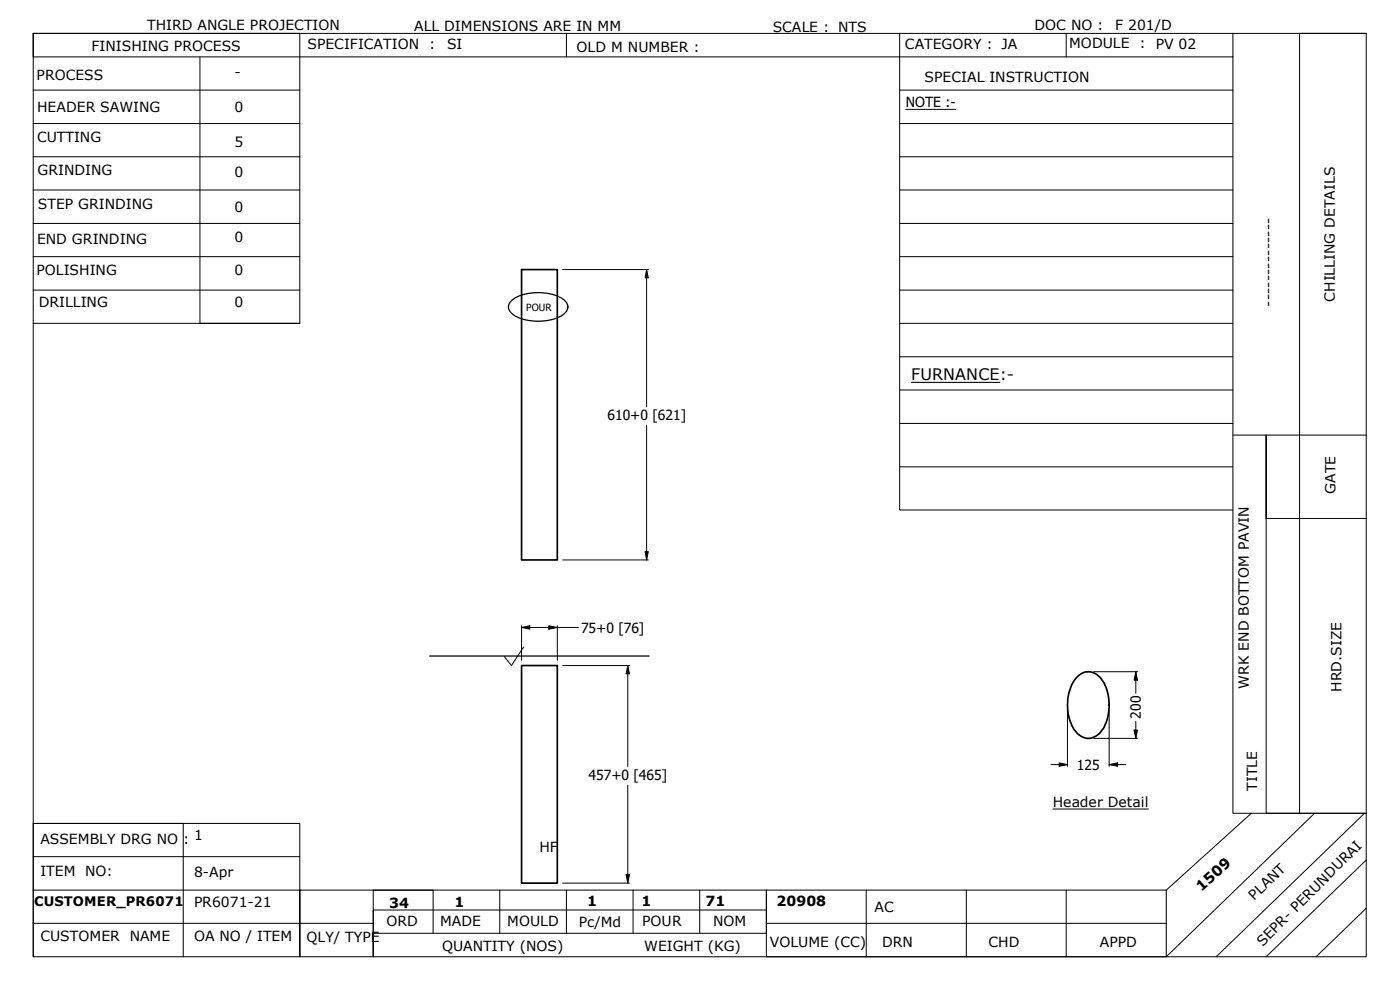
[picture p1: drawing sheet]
<svg xmlns="http://www.w3.org/2000/svg" width="420mm" height="297mm" viewBox="0 0 420 297" stroke-linecap="round" stroke-linejoin="round" font-family="sans-serif">
<!-- layer: Visible (ANSI) -->
<path d="M156.5 80.9h10.8v87.1h-10.8zM156.5 199.7h10.8v65.3h-10.8zM323 203.4a4.7 4.7 0 0 1 7.9 .9 14.1 14.1 0 0 1-.9 15.7 4.6 4.6 0 0 1-7.4-.7 14 14 0 0 1 .4-15.9z" fill="none" stroke="#000" stroke-width=".51"/>
<!-- layer: Title (ANSI) -->
<g fill="none" stroke="#000" stroke-width=".3">
<path d="M60 17.1v79.9h30M170 10v7.1M270 10v77h100M320 10v7.1M370 17.1v226.9h40h-20M370 17.1h-360v-7.1v277.1h400v-277.1h-400h80v87h-80M370 10v7.1M410 10h-20v234h-10v-113.5v25.1h30M10 27h80M10 37.1h80M270 27h100M270 37.1h100"/>
<path d="M271.8 32.8h15M10 47h80M10 57h80M270 47h100M270 57h100M10 67h80M10 77h80M270 67h100M270 77h100M10 87h80M270 87v66h100M270 97h100"/>
<path d="M270 117h100M270 107h100M270 127h100M370 130.5h40M270 140.1h100M10 247.1h45v40M10 257h80M375.5 244l-25.5 23.1M394.5 244l-44.5 43.1M409.5 244l-44.5 43.1M410 258l-30 29.1M10 277h102"/>
<path d="M10 267.1h80M150 267.1v12.9M170 267.1v12.9M190 267.1v12.9M210 267.1v12.9M230 273h-118v14.1M230 277h120M260 267.1v20M290 267.1v20M320 267.1v20M410 272.5l-15 14.6M10 287.1v-40h80v40v-20h260v20"/>
<path d="M112 287.1v-7.1h118v-12.9v20h120M130 280v-12.9h-18v20"/>
</g>
<path d="M273.5 114.7h26.5" fill="none" stroke="#000" stroke-width=".32"/>
<!-- layer: Sketch Geometry (ANSI) -->
<path d="M153.4 90.3a13.9 13.9 0 0 1 11.9-2.1l2.1 .7a3.7 3.7 0 0 1 2.9 3.8 7.4 7.4 0 0 1-6.2 3.5 13.6 13.6 0 0 1-10.7-2.3 2.38 2.38 0 0 1 0-3.6zM129 196.8h65.8" fill="none" stroke="#000" stroke-width=".38"/>
<path d="M157.2 194.1l-3.7 5.6-2.1-2.7" fill="none" stroke="#000" stroke-width=".3"/>
<!-- layer: Dimension (ANSI) -->
<g fill="none" stroke="#000" stroke-width=".3">
<path d="M168.8 80.9h25.8M194.1 80.9l.5 2.5h-1zM194.1 80.9v41.2M194.1 127.7v40.3M168.8 168h25.8M193.6 165.5h1l-.5 2.5zM156.5 188.3l2.5-.5v1zM156.5 188.3h17.1M156.5 187.8v10.3M164.7 187.8l2.6 .5-2.6 .5zM167.3 187.8v10.3M168.8 199.7h20.1"/>
<path d="M188.4 199.7l.5 2.5h-1zM188.4 199.7v30.3M320.4 213.2v16.7M328.2 201.5h13.2M332.9 213.2v16.7M340.4 219.1h1l-.5 2.4zM340.9 201.5l.5 2.6h-1zM340.9 201.5v6.5M340.9 216.5v5M188.4 235.6v29.4M315.4 229.4h5M317.9 228.9l2.5 .5-2.5 .5z"/>
<path d="M328.2 221.5h13.2M332.9 229.4l2.5-.5v1zM332.9 229.4h5M168.8 265h20.1M187.9 262.4h1l-.5 2.6z"/>
</g>
<g fill="#000">
<path d="M194.1 80.9l.5 2.5h-1z" fill-rule="evenodd"/>
<path d="M193.6 165.5h1l-.5 2.5z" fill-rule="evenodd"/>
<path d="M156.5 188.3l2.5-.5v1z" fill-rule="evenodd"/>
<path d="M164.7 187.8l2.6 .5-2.6 .5z" fill-rule="evenodd"/>
<path d="M188.4 199.7l.5 2.5h-1z" fill-rule="evenodd"/>
<path d="M340.4 219.1h1l-.5 2.4z" fill-rule="evenodd"/>
<path d="M340.9 201.5l.5 2.6h-1z" fill-rule="evenodd"/>
<path d="M317.9 228.9l2.5 .5-2.5 .5z" fill-rule="evenodd"/>
<path d="M332.9 229.4l2.5-.5v1z" fill-rule="evenodd"/>
<path d="M187.9 262.4h1l-.5 2.6z" fill-rule="evenodd"/>
</g>
<!-- layer: Symbol (ANSI) -->
<path d="M316 242.7h28.7" fill="none" stroke="#000" stroke-width=".3"/>
<text font-size="4.8" x="273.5" y="113.9">FURNANCE:-</text>
<text font-size="4.3" x="360.6" y="267.8" transform="rotate(-42 360.6 267.8)">1509</text>
<g font-size="4.2">
<text x="44.1" y="8.9">THIRD ANGLE PROJECTION</text>
<text x="124.3" y="9.4">ALL DIMENSIONS ARE IN MM</text>
<text x="231.9" y="9.5">SCALE : NTS</text>
<text x="310.5" y="9">DOC NO :</text>
<text x="334.7" y="8.9">F 201/D</text>
<text x="27.5" y="15.2">FINISHING PROCESS</text>
<text x="92.3" y="14.6">SPECIFICATION</text>
<text x="128.8" y="14.6">:</text>
<text x="134.2" y="14.7">SI</text>
<text x="173" y="15.6">OLD M NUMBER :</text>
<text x="271.5" y="14.7">CATEGORY : JA</text>
<text x="320.9" y="14.5">MODULE</text>
<text x="341.9" y="14.5">:</text>
<text x="346.8" y="14.8">PV 02</text>
<text x="70.4" y="23">-</text>
<text x="11" y="24.1">PROCESS</text>
<text x="277.5" y="24.6">SPECIAL INSTRUCTION</text>
<text x="11.2" y="33.6">HEADER SAWING</text>
<text x="70.4" y="33.5">0</text>
<text x="271.8" y="32.2">NOTE :-</text>
<text x="11.1" y="42.6">CUTTING</text>
<text x="70.4" y="44.2">5</text>
<text x="11.3" y="52.6">GRINDING</text>
<text x="70.4" y="53.2">0</text>
<text x="11.4" y="62.8">STEP GRINDING</text>
<text x="70.4" y="63.5">0</text>
<text x="11.1" y="73.3">END GRINDING</text>
<text x="70.4" y="72.6">0</text>
<text x="10.9" y="82.5">POLISHING</text>
<text x="70.4" y="82.6">0</text>
<text x="11.6" y="92.3">DRILLING</text>
<text x="70.4" y="92.2">0</text>
<text x="382.1" y="92" transform="rotate(-90 382.1 92)">--------------</text>
<text x="400.6" y="90.5" transform="rotate(-90 400.6 90.5)">CHILLING DETAILS</text>
<text x="182.3" y="126">610+0 [621]</text>
<text x="400.8" y="148.1" transform="rotate(-90 400.8 148.1)">GATE</text>
<text x="174.4" y="189.9">75+0 [76]</text>
<text x="374.8" y="206.7" transform="rotate(-90 374.8 206.7)">WRK END BOTTOM PAVIN</text>
<text x="402.6" y="207.6" transform="rotate(-90 402.6 207.6)">HRD.SIZE</text>
<text x="342.4" y="215.6" transform="rotate(-90 342.4 215.6)">200</text>
<text x="176.6" y="233.9">457+0 [465]</text>
<text x="323.2" y="230.9">125</text>
<text x="377.3" y="237.2" transform="rotate(-90 377.3 237.2)">TITLE</text>
<text x="316" y="242.1">Header Detail</text>
<text x="12.1" y="253.1">ASSEMBLY DRG NO : 1</text>
<text x="161.9" y="255.7">HF</text>
<text x="12.1" y="262.9">ITEM</text>
<text x="25.6" y="262.9">NO:</text>
<text x="58.2" y="263.2">8-Apr</text>
<text x="58.2" y="272.2">PR6071-21</text>
<text x="116.8" y="272.3">34</text>
<text x="136.4" y="272.3">1</text>
<text x="176.2" y="271.9">1</text>
<text x="192.5" y="271.9">1</text>
<text x="211.8" y="271.9">71</text>
<text x="233" y="272">20908</text>
<text x="262.4" y="273.7">AC</text>
<text x="376.4" y="270.2" transform="rotate(-44 376.4 270.2)">PLANT</text>
<text x="116" y="277.9">ORD</text>
<text x="132.1" y="277.9">MADE</text>
<text x="152.2" y="277.9">MOULD</text>
<text x="173.7" y="278">Pc/Md</text>
<text x="192.7" y="277.9">POUR</text>
<text x="214.1" y="277.9">NOM</text>
<text x="12.1" y="282.2">CUSTOMER</text>
<text x="38.9" y="282.2">NAME</text>
<text x="58.2" y="282.4">OA NO / ITEM</text>
<text x="92" y="282.6">QLY/ TYPE</text>
<text x="132.7" y="285.4">QUANTITY (NOS)</text>
<text x="193.4" y="285.4">WEIGHT (KG)</text>
<text x="231.1" y="284.1">VOLUME (CC)</text>
<text x="264.7" y="284">DRN</text>
<text x="296.7" y="284.1">CHD</text>
<text x="330.1" y="284">APPD</text>
<text x="379" y="284" transform="rotate(-45 379 284)">SEPR- PERUNDURAI</text>
</g>
<text font-size="3.9" x="10.2" y="271.9">CUSTOMER_PR6071</text>
<text font-size="3" x="157.9" y="93.5">POUR</text>
</svg>
